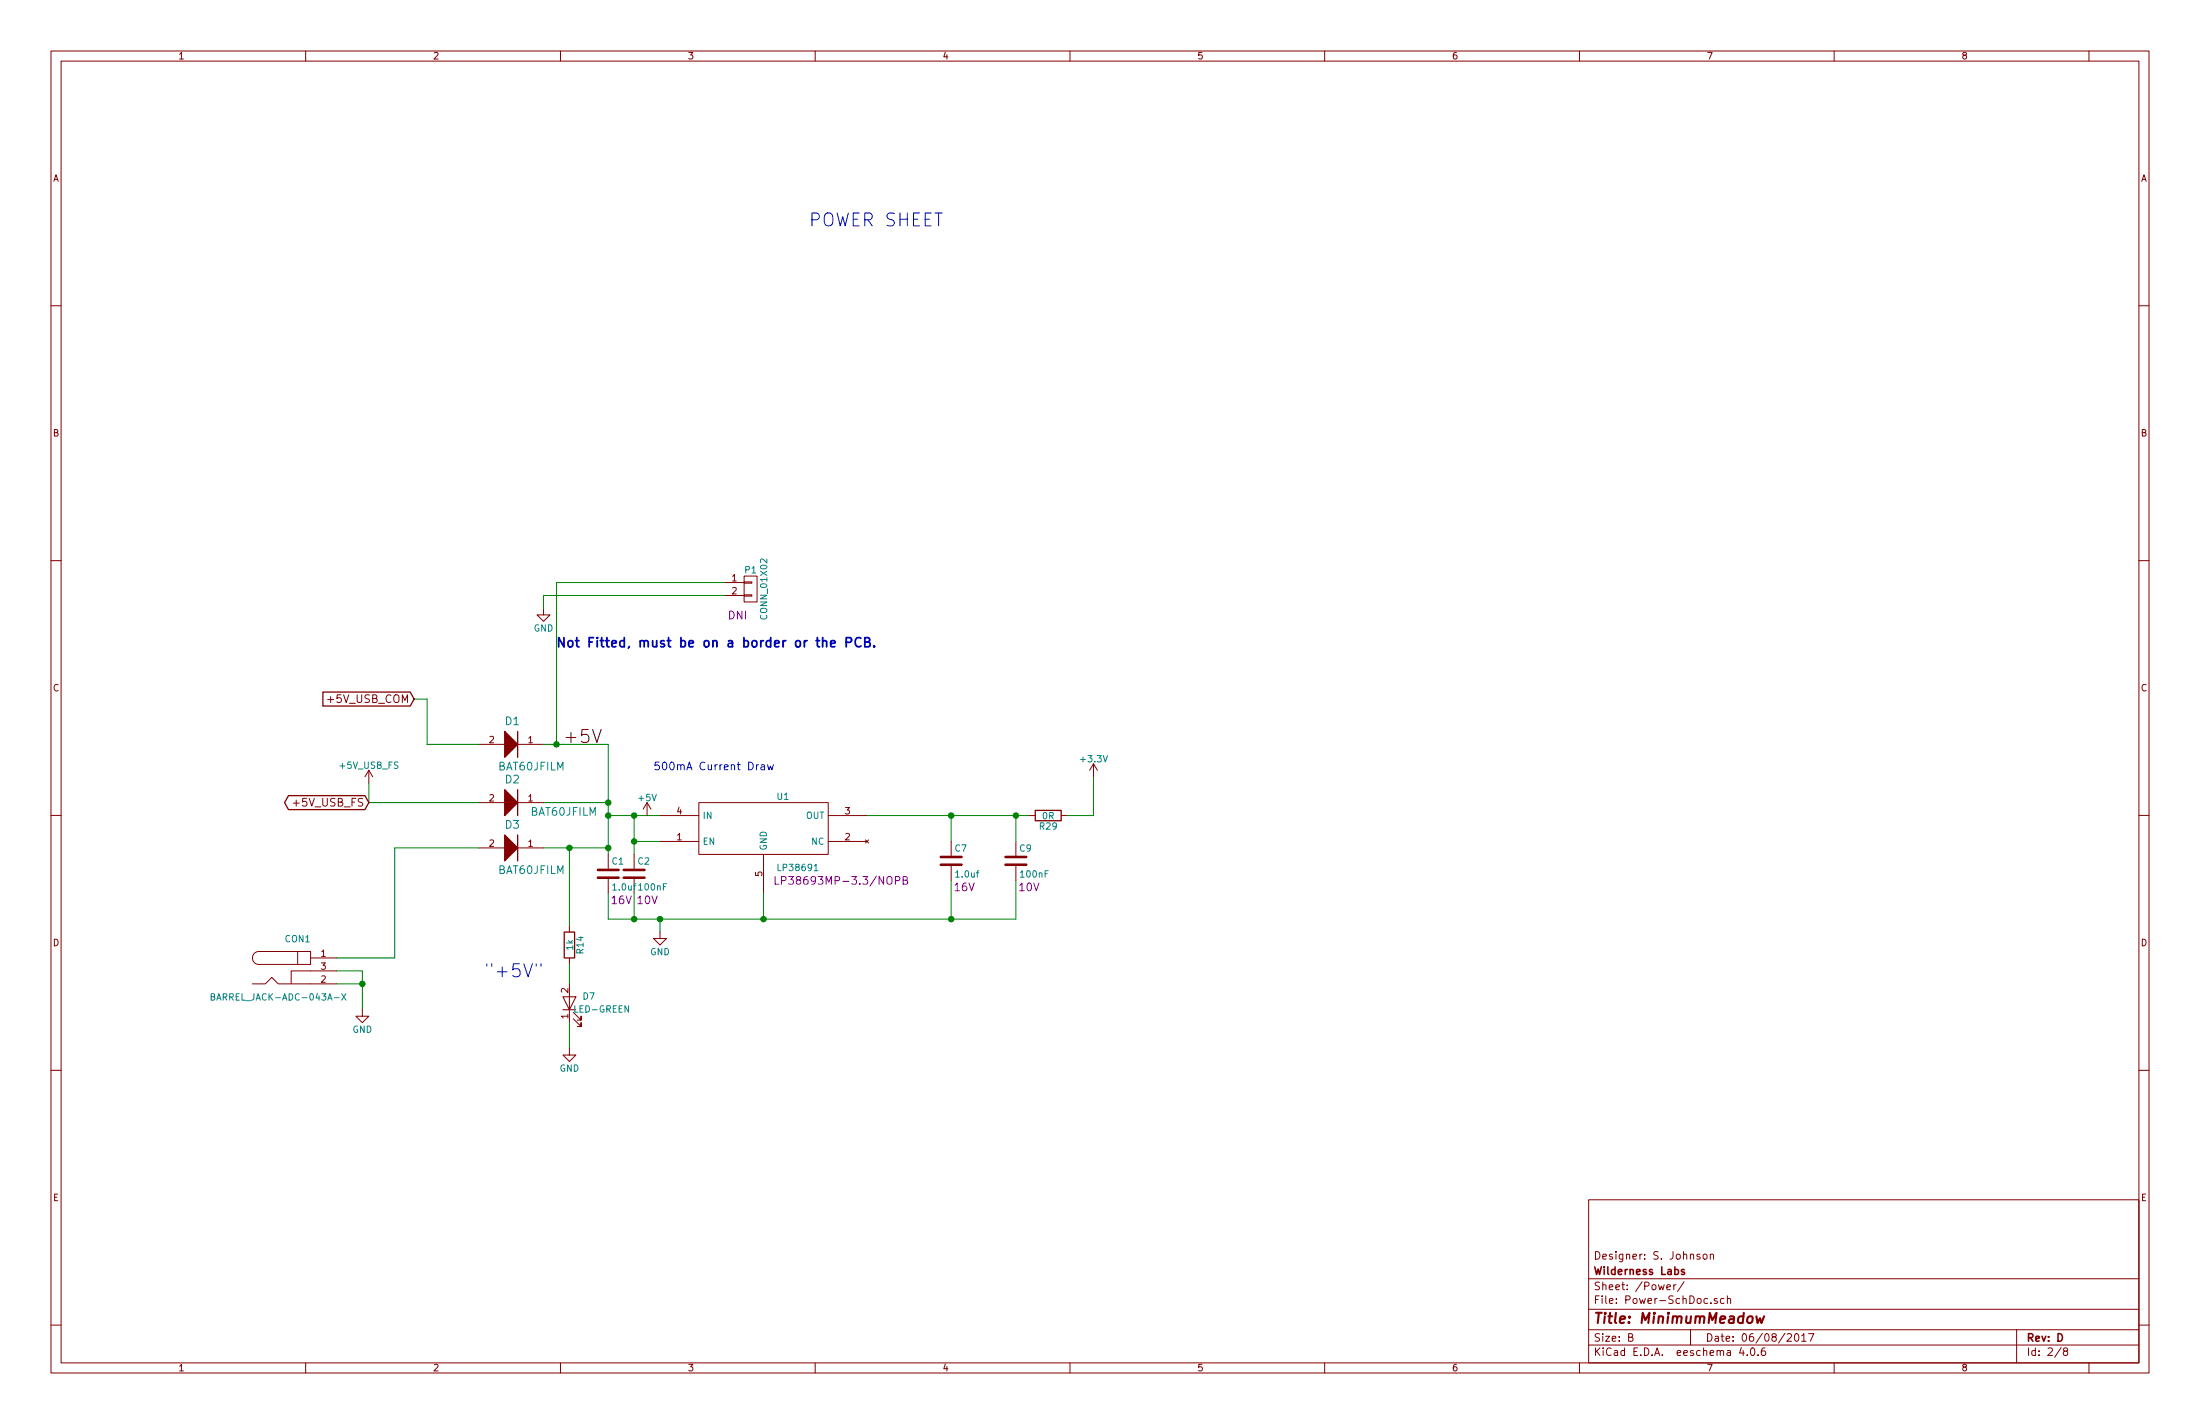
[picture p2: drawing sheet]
EESchema Schematic File Version 2
LIBS:device
LIBS:stm32
LIBS:power
LIBS:transistors
LIBS:conn
LIBS:linear
LIBS:regul
LIBS:74xx
LIBS:cmos4000
LIBS:adc-dac
LIBS:memory
LIBS:xilinx
LIBS:microcontrollers
LIBS:dsp
LIBS:microchip
LIBS:analog_switches
LIBS:motorola
LIBS:texas
LIBS:intel
LIBS:audio
LIBS:interface
LIBS:digital-audio
LIBS:philips
LIBS:display
LIBS:cypress
LIBS:siliconi
LIBS:opto
LIBS:atmel
LIBS:contrib
LIBS:valves
LIBS:74xgxx
LIBS:ac-dc
LIBS:actel
LIBS:allegro
LIBS:Altera
LIBS:analog_devices
LIBS:battery_management
LIBS:bbd
LIBS:brooktre
LIBS:cmos_ieee
LIBS:dc-dc
LIBS:diode
LIBS:elec-unifil
LIBS:ESD_Protection
LIBS:ftdi
LIBS:gennum
LIBS:graphic
LIBS:hc11
LIBS:ir
LIBS:Lattice
LIBS:logo
LIBS:maxim
LIBS:mechanical
LIBS:microchip_dspic33dsc
LIBS:microchip_pic10mcu
LIBS:microchip_pic12mcu
LIBS:microchip_pic16mcu
LIBS:microchip_pic18mcu
LIBS:microchip_pic32mcu
LIBS:motor_drivers
LIBS:motors
LIBS:msp430
LIBS:nordicsemi
LIBS:nxp_armmcu
LIBS:onsemi
LIBS:Oscillators
LIBS:Power_Management
LIBS:powerint
LIBS:pspice
LIBS:references
LIBS:relays
LIBS:rfcom
LIBS:sensors
LIBS:silabs
LIBS:stm8
LIBS:supertex
LIBS:switches
LIBS:transf
LIBS:ttl_ieee
LIBS:video
LIBS:wiznet
LIBS:Worldsemi
LIBS:Xicor
LIBS:zetex
LIBS:Zilog
LIBS:Power-SchDoc-cache
LIBS:DM3AT-SF-PEJM5
LIBS:MinimumMeadow_RevE-cache
EELAYER 25 0
EELAYER END
$Descr B 17000 11000
encoding utf-8
Sheet 2 8
Title "MinimumMeadow"
Date "06/08/2017"
Rev "D"
Comp "Wilderness Labs"
Comment1 "Designer: S. Johnson"
Comment2 ""
Comment3 ""
Comment4 ""
$EndDescr
Text Notes 4300 5000 0    72   ~ 14
Not Fitted, must be on a border or the PCB.
$Comp
L GND #PWR01
U 1 1
P 5100 7200
F 0 "#PWR01" H 5100 6950 50  0001 C CNN
F 1 "GND" H 5100 7050 50  0000 C CNN
F 2 "" H 5100 7200 50  0000 C CNN
F 3 "" H 5100 7200 50  0000 C CNN
F 4 "Value" H 5100 7200 60  0001 C CNN "Test something"
F 5 "Value" H 5100 7200 60  0001 C CNN "Fieldname"
	1    5100 7200
	1    0    0    -1  
$EndComp
$Comp
L GND #PWR02
U 1 1
P 4200 4700
F 0 "#PWR02" H 4200 4450 50  0001 C CNN
F 1 "GND" H 4200 4550 50  0000 C CNN
F 2 "" H 4200 4700 50  0000 C CNN
F 3 "" H 4200 4700 50  0000 C CNN
F 4 "Value" H 4200 4700 60  0001 C CNN "Test something"
F 5 "Value" H 4200 4700 60  0001 C CNN "Fieldname"
	1    4200 4700
	1    0    0    -1  
$EndComp
$Comp
L CONN_01X02 P1
U 1 1
P 5800 4550
F 0 "P1" H 5800 4700 50  0000 C CNN
F 1 "CONN_01X02" V 5900 4550 50  0000 C CNN
F 2 "Connectors_Terminal_Blocks:TerminalBlock_Pheonix_MPT-2.54mm_2pol" H 5800 4550 50  0001 C CNN
F 3 "" H 5800 4550 50  0000 C CNN
F 4 "Value" H 5800 4550 60  0001 C CNN "Test something"
F 5 "Value" H 5800 4550 60  0001 C CNN "Fieldname"
F 6 "DNI" H 5700 4350 60  0000 C CNN "DNI"
	1    5800 4550
	1    0    0    -1  
$EndComp
Wire Wire Line
	5100 6500 4900 6500
Wire Wire Line
	4900 6300 4900 6600
Wire Wire Line
	4700 6300 5100 6300
Wire Wire Line
	4700 6900 4700 7100
Wire Wire Line
	4700 7100 7850 7100
Connection ~ 4900 6500
Wire Wire Line
	4700 5750 4700 6600
Connection ~ 4900 6300
Wire Wire Line
	4200 6550 4700 6550
Wire Wire Line
	4200 6200 4700 6200
Connection ~ 4700 6300
Wire Wire Line
	6700 6300 7950 6300
Wire Wire Line
	7350 6300 7350 6500
Wire Wire Line
	7850 7100 7850 6800
Wire Wire Line
	8450 6000 8450 6300
Connection ~ 7350 6300
Wire Wire Line
	7350 6800 7350 7100
Connection ~ 7350 7100
Wire Wire Line
	5100 7100 5100 7200
Connection ~ 4900 7100
Wire Wire Line
	4900 6900 4900 7100
Connection ~ 5100 7100
Wire Wire Line
	4200 4700 4200 4600
Wire Wire Line
	4200 4600 5600 4600
Wire Wire Line
	2850 6200 3700 6200
$Comp
L +5V_USB_FS #PWR03
U 1 1
P 2850 6050
F 0 "#PWR03" H 2850 5900 50  0001 C CNN
F 1 "+5V_USB_FS" H 2850 6190 50  0000 C CNN
F 2 "" H 2850 6050 50  0000 C CNN
F 3 "" H 2850 6050 50  0000 C CNN
	1    2850 6050
	1    0    0    -1  
$EndComp
Wire Wire Line
	2850 6050 2850 6200
Wire Wire Line
	2600 7400 3050 7400
Wire Wire Line
	3050 7400 3050 6550
Wire Wire Line
	3050 6550 3700 6550
Wire Wire Line
	2600 7500 2800 7500
Wire Wire Line
	2800 7500 2800 7800
Wire Wire Line
	2800 7600 2600 7600
Connection ~ 2800 7600
$Comp
L GND #PWR04
U 1 1
P 2800 7800
F 0 "#PWR04" H 2800 7550 50  0001 C CNN
F 1 "GND" H 2800 7650 50  0000 C CNN
F 2 "" H 2800 7800 50  0000 C CNN
F 3 "" H 2800 7800 50  0000 C CNN
F 4 "Value" H 2800 7800 60  0001 C CNN "Test something"
F 5 "Value" H 2800 7800 60  0001 C CNN "Fieldname"
	1    2800 7800
	1    0    0    -1  
$EndComp
$Comp
L +3.3V #PWR05
U 1 1
P 8450 6000
F 0 "#PWR05" H 8450 5850 50  0001 C CNN
F 1 "+3.3V" H 8450 6140 50  0000 C CNN
F 2 "" H 8450 6000 50  0000 C CNN
F 3 "" H 8450 6000 50  0000 C CNN
	1    8450 6000
	1    0    0    -1  
$EndComp
$Comp
L BAT60JFILM D2
U 1 1
P 3900 6100
F 0 "D2" H 3900 6150 60  0000 L BNN
F 1 "BAT60JFILM" H 4100 5900 60  0000 L BNN
F 2 "Diodes_SMD:D_SOD-323_HandSoldering" H 4150 5650 60  0001 C CNN
F 3 "http://www.st.com/content/ccc/resource/technical/document/datasheet/3d/d2/27/1d/20/e3/4d/48/CD00001944.pdf/files/CD00001944.pdf/jcr:content/translations/en.CD00001944.pdf" H 3850 5400 60  0001 C CNN
F 4 "BAT60JFILM" H 3850 5550 60  0001 C CNN "Part Number"
F 5 "STMicroelectronics" H 3750 5500 60  0001 C CNN "Manufacturer"
	1    3900 6100
	1    0    0    -1  
$EndComp
$Comp
L BAT60JFILM D3
U 1 1
P 3900 6450
F 0 "D3" H 3900 6500 60  0000 L BNN
F 1 "BAT60JFILM" H 3850 6150 60  0000 L BNN
F 2 "Diodes_SMD:D_SOD-323_HandSoldering" H 4150 6000 60  0001 C CNN
F 3 "http://www.st.com/content/ccc/resource/technical/document/datasheet/3d/d2/27/1d/20/e3/4d/48/CD00001944.pdf/files/CD00001944.pdf/jcr:content/translations/en.CD00001944.pdf" H 3850 5750 60  0001 C CNN
F 4 "BAT60JFILM" H 3850 5900 60  0001 C CNN "Part Number"
F 5 "STMicroelectronics" H 3750 5850 60  0001 C CNN "Manufacturer"
	1    3900 6450
	1    0    0    -1  
$EndComp
$Comp
L BAT60JFILM D1
U 1 1
P 3900 5650
F 0 "D1" H 3900 5700 60  0000 L BNN
F 1 "BAT60JFILM" H 3850 5350 60  0000 L BNN
F 2 "Diodes_SMD:D_SOD-323_HandSoldering" H 4150 5200 60  0001 C CNN
F 3 "http://www.st.com/content/ccc/resource/technical/document/datasheet/3d/d2/27/1d/20/e3/4d/48/CD00001944.pdf/files/CD00001944.pdf/jcr:content/translations/en.CD00001944.pdf" H 3850 4950 60  0001 C CNN
F 4 "BAT60JFILM" H 3850 5100 60  0001 C CNN "Part Number"
F 5 "STMicroelectronics" H 3750 5050 60  0001 C CNN "Manufacturer"
	1    3900 5650
	1    0    0    -1  
$EndComp
Wire Wire Line
	4200 5750 4700 5750
Connection ~ 4700 6200
Wire Wire Line
	3700 5750 3300 5750
Wire Wire Line
	3300 5750 3300 5400
Wire Wire Line
	3300 5400 3200 5400
Text GLabel 3200 5400 0    60   Input ~ 0
+5V_USB_COM
Connection ~ 4700 6550
$Comp
L C C2
U 1 1
P 4900 6750
F 0 "C2" H 4925 6850 50  0000 L CNN
F 1 "100nF" H 4925 6650 50  0000 L CNN
F 2 "Capacitors_SMD:C_0603_HandSoldering" H 4938 6600 50  0001 C CNN
F 3 "" H 4900 6750 50  0000 C CNN
F 4 "AVX COrp" H 4900 6750 60  0001 C CNN "Manufacturer"
F 5 "0603ZC104KAT2A" H 4900 6750 60  0001 C CNN "Part Number"
F 6 "10V" H 5000 6550 60  0000 C CNN "Voltage"
	1    4900 6750
	1    0    0    -1  
$EndComp
$Comp
L C C9
U 1 1
P 7850 6650
F 0 "C9" H 7875 6750 50  0000 L CNN
F 1 "100nF" H 7875 6550 50  0000 L CNN
F 2 "Capacitors_SMD:C_0603_HandSoldering" H 7888 6500 50  0001 C CNN
F 3 "" H 7850 6650 50  0000 C CNN
F 4 "AVX COrp" H 7850 6650 60  0001 C CNN "Manufacturer"
F 5 "0603ZC104KAT2A" H 7850 6650 60  0001 C CNN "Part Number"
F 6 "10V" H 7950 6450 60  0000 C CNN "Voltage"
	1    7850 6650
	1    0    0    -1  
$EndComp
$Comp
L C C1
U 1 1
P 4700 6750
F 0 "C1" H 4725 6850 50  0000 L CNN
F 1 "1.0uf" H 4725 6650 50  0000 L CNN
F 2 "Capacitors_SMD:C_0603_HandSoldering" H 4738 6600 50  0001 C CNN
F 3 "" H 4700 6750 50  0000 C CNN
F 4 "Murata Electronics North America" H 4700 6750 60  0001 C CNN "Manufacturer"
F 5 "GRM188R61C105KA93D" H 4700 6750 60  0001 C CNN "Part Number"
F 6 "16V" H 4800 6550 60  0000 C CNN "Voltage"
	1    4700 6750
	1    0    0    -1  
$EndComp
$Comp
L C C7
U 1 1
P 7350 6650
F 0 "C7" H 7375 6750 50  0000 L CNN
F 1 "1.0uf" H 7375 6550 50  0000 L CNN
F 2 "Capacitors_SMD:C_0603_HandSoldering" H 7388 6500 50  0001 C CNN
F 3 "" H 7350 6650 50  0000 C CNN
F 4 "Murata Electronics North America" H 7350 6650 60  0001 C CNN "Manufacturer"
F 5 "GRM188R61C105KA93D" H 7350 6650 60  0001 C CNN "Part Number"
F 6 "16V" H 7450 6450 60  0000 C CNN "Voltage"
	1    7350 6650
	1    0    0    -1  
$EndComp
Text Notes 6250 1750 0    100  ~ 0
POWER SHEET
$Comp
L LED D7
U 1 1
P 4400 7750
F 0 "D7" V 4450 7600 50  0000 C CNN
F 1 "LED-GREEN" V 4350 7500 50  0000 C CNN
F 2 "LEDs:LED_0603" H 4400 7750 50  0001 C CNN
F 3 "" H 4400 7750 50  0000 C CNN
F 4 "Vishay Semiconductor Opto Division" H 4400 7750 60  0001 C CNN "Manufacturer"
F 5 "VLMTG1300-GS08" H 4400 7750 60  0001 C CNN "Part Number"
F 6 "Value" H 4400 7750 60  0001 C CNN "Test something"
F 7 "Value" H 4400 7750 60  0001 C CNN "Fieldname"
	1    4400 7750
	0    -1   -1   0   
$EndComp
Text Notes 4200 7550 2    100  ~ 0
"+5V"\n
$Comp
L R R14
U 1 1
P 4400 7300
F 0 "R14" V 4480 7300 50  0000 C CNN
F 1 "1k" V 4400 7300 50  0000 C CNN
F 2 "Resistors_SMD:R_0603_HandSoldering" V 4330 7300 50  0001 C CNN
F 3 "" H 4400 7300 50  0000 C CNN
F 4 "Panasonic Electronic Components" V 4400 7300 60  0001 C CNN "Manufacturer"
F 5 "ERJ-3EKF1001V" V 4400 7300 60  0001 C CNN "Part Number"
	1    4400 7300
	1    0    0    -1  
$EndComp
Wire Wire Line
	4400 6550 4400 7150
Wire Wire Line
	4400 7450 4400 7600
Wire Wire Line
	4400 7900 4400 8100
$Comp
L GND #PWR06
U 1 1
P 4400 8100
F 0 "#PWR06" H 4400 7850 50  0001 C CNN
F 1 "GND" H 4400 7950 50  0000 C CNN
F 2 "" H 4400 8100 50  0000 C CNN
F 3 "" H 4400 8100 50  0000 C CNN
	1    4400 8100
	1    0    0    -1  
$EndComp
Connection ~ 4400 6550
Text Label 4350 5750 0    100  ~ 0
+5V
Wire Wire Line
	4300 5750 4300 4500
Connection ~ 4300 5750
Wire Wire Line
	4300 4500 5600 4500
Text GLabel 2850 6200 0    60   BiDi ~ 0
+5V_USB_FS
$Comp
L BARREL_JACK-ADC-043A-X CON1
U 1 1
P 2300 7500
F 0 "CON1" H 2300 7750 50  0000 C CNN
F 1 "BARREL_JACK-ADC-043A-X" H 2150 7300 50  0000 C CNN
F 2 "footprints:BARREL_ADC-043A-X" H 2200 7650 50  0001 C CNN
F 3 "" H 2300 7500 50  0000 C CNN
F 4 "Adam Tech" H 2300 7500 60  0001 C CNN "Manufacturer"
F 5 "ADC-043A-X" H 2300 7500 60  0001 C CNN "Part Number"
	1    2300 7500
	1    0    0    -1  
$EndComp
Text Notes 5050 5950 0    60   ~ 0
500mA Current Draw\n
$Comp
L LP38691 U1
U 1 1
P 5900 6600
F 0 "U1" H 6000 7050 50  0000 L CNN
F 1 "LP38691" H 6000 6500 50  0000 L CNN
F 2 "TO_SOT_Packages_SMD:SOT-223-5" H 6650 6300 50  0001 C CNN
F 3 "http://www.ti.com/lit/ds/symlink/lp38693-q1.pdf" H 6950 6400 50  0001 C CNN
F 4 "TI" H 6050 6200 60  0001 C CNN "Manufacturer"
F 5 "LP38693MP-3.3/NOPB" H 6500 6400 60  0000 C CNN "Part Number"
	1    5900 6600
	1    0    0    -1  
$EndComp
Wire Wire Line
	5900 6900 5900 7100
Connection ~ 5900 7100
$Comp
L R R29
U 1 1
P 8100 6300
F 0 "R29" V 8180 6300 50  0000 C CNN
F 1 "0R" V 8100 6300 50  0000 C CNN
F 2 "Resistors_SMD:R_0603_HandSoldering" V 8030 6300 50  0001 C CNN
F 3 "" H 8100 6300 50  0000 C CNN
F 4 "Vishay Dale" V 8100 6300 60  0001 C CNN "Manufacturer"
F 5 "CRCW06030000Z0EA" V 8100 6300 60  0001 C CNN "Part Number"
	1    8100 6300
	0    1    1    0   
$EndComp
Wire Wire Line
	7850 6500 7850 6300
Connection ~ 7850 6300
Wire Wire Line
	8450 6300 8250 6300
$Comp
L +5V #PWR07
U 1 1
P 5000 6300
F 0 "#PWR07" H 5000 6150 50  0001 C CNN
F 1 "+5V" H 5000 6440 50  0000 C CNN
F 2 "" H 5000 6300 50  0000 C CNN
F 3 "" H 5000 6300 50  0000 C CNN
	1    5000 6300
	1    0    0    -1  
$EndComp
$EndSCHEMATC
